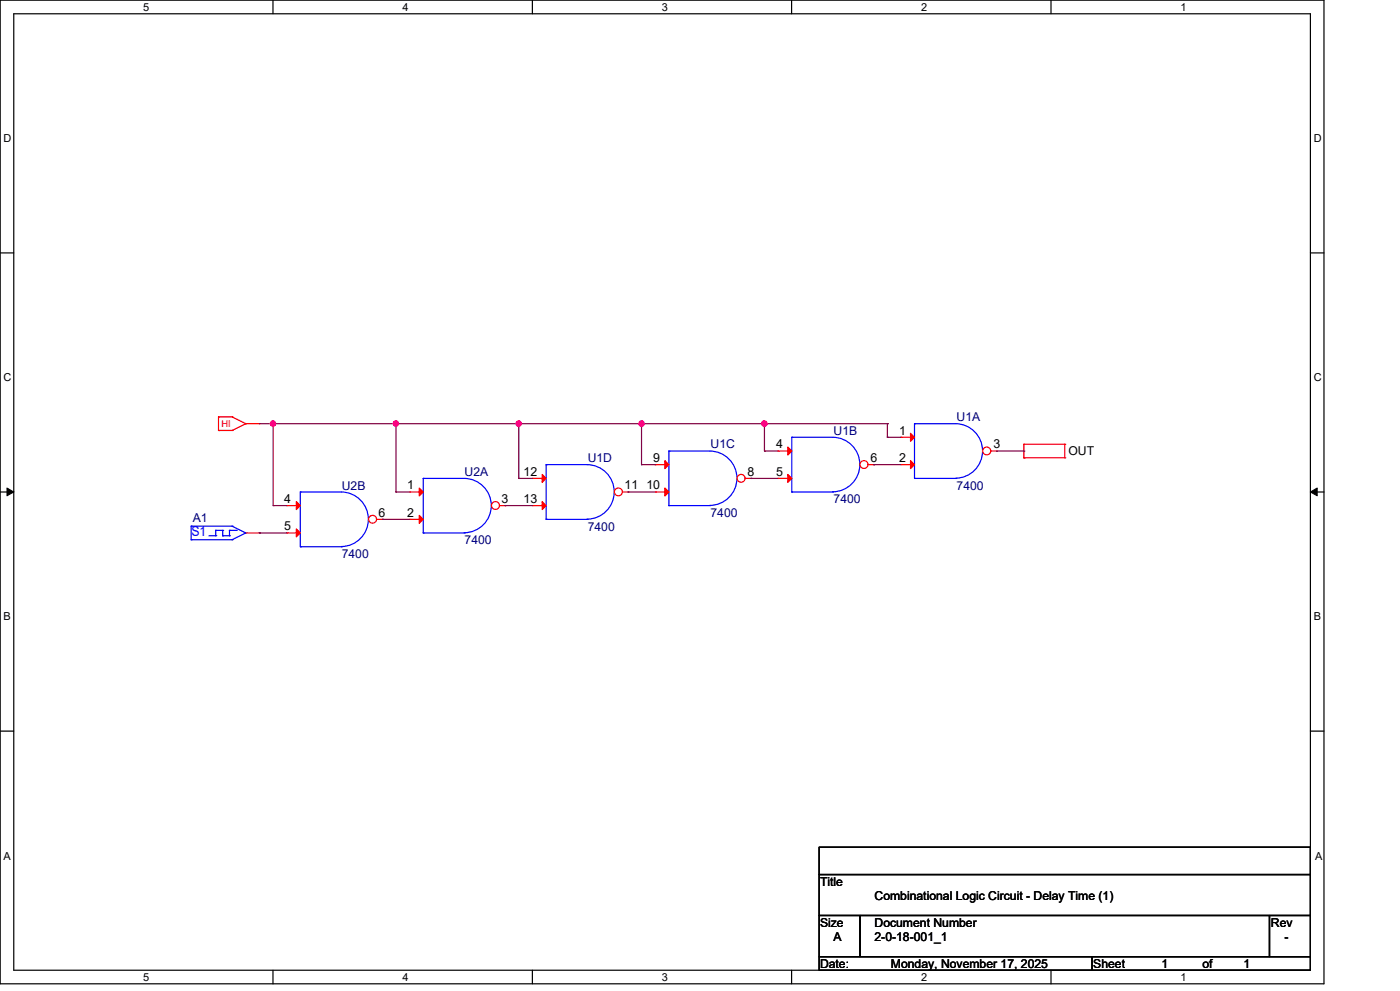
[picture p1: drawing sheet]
<svg xmlns="http://www.w3.org/2000/svg" width="297mm" height="210mm" viewBox="0 0 297 210" stroke-linecap="round" stroke-linejoin="round" font-family="sans-serif">
<g fill="none" stroke="#000" stroke-width=".25">
<path d="M0 0h280.6v208.4h-280.6zM2.9 2.9h274.8v202.6h-274.8zM57.8 0v2.9M112.8 0v2.9M167.8 0v2.9M222.7 0v2.9M0 53.6h2.9M277.7 53.6h2.9M0 104.2h2.9M277.7 104.2h2.9M0 154.9h2.9M277.7 154.9h2.9"/>
<path d="M173.6 179.4h104.1v5.8h-104.1zM173.6 185.2h104.1v8.7h-104.1zM173.6 193.9h8.7v8.7h-8.7zM182.3 193.9h86.7v8.7h-86.7zM269 193.9h8.7v8.7h-8.7zM57.8 205.5v2.9M112.8 205.5v2.9M167.8 205.5v2.9M173.6 202.6h57.8v2.9h-57.8zM222.7 205.5v2.9M231.4 202.6h46.3v2.9h-46.3z"/>
</g>
<path d="M1.5 103.4l1.4 .8-1.4 .8zM277.7 104.2l1.4-.8v1.6z" fill="#000" stroke="#000" stroke-width=".21"/>
<g fill="none" stroke="#f00" stroke-width=".25">
<path d="M46.3 88.3h.1M46.3 91.2h.1M46.3 91.2h2.9M46.3 88.3h2.9M46.3 88.3v2.9M49.2 88.3h.1M49.2 91.2h.1M49.2 88.3l2.9 1.4M52.1 89.7h.1M52.1 89.7l-2.9 1.5M52.1 89.7h2.9M55 89.7h.1"/>
<path d="M217 97h.1M217 94.1h.1M217 94.1h8.6M217 97h8.6M217 94.1v2.9M225.6 94.1h.1M225.6 97h.1M225.6 94.1v2.9M60.8 107.1h.1M60.8 112.9h.1M60.8 107.1h2.8M60.8 112.9h2.8"/>
</g>
<path d="M63.6 115.8h.1M63.6 104.2h8.8a5.8 5.8 0 0 1 5.7 5.8 5.8 5.8 0 0 1-5.7 5.8M63.6 104.2h.1M63.6 104.2v11.6M63.6 115.8h8.8M72.4 115.8h.1" fill="none" stroke="#00f" stroke-width=".25"/>
<g fill="#f00" stroke="#f00" stroke-width=".25">
<path d="M62.8 106.2l.8 .9-.8 .8z"/>
<path d="M62.8 112l.8 .9-.8 .8z"/>
</g>
<circle cx="79" cy="110" r=".84" fill="#fff" stroke="#f00" stroke-width=".25"/>
<path d="M79.8 110h1.2M81 110h.1M112.8 101.3h.1M112.8 107.1h.1M112.8 101.3h2.9M112.8 107.1h2.9" fill="none" stroke="#f00" stroke-width=".25"/>
<path d="M115.7 98.4h8.7a5.8 5.8 0 0 1 5.8 5.8 5.8 5.8 0 0 1-5.8 5.8M115.7 98.4h.1M115.7 98.4v11.6M115.7 110h.1M115.7 110h8.7M124.4 110h.1" fill="none" stroke="#00f" stroke-width=".25"/>
<g fill="#f00" stroke="#f00" stroke-width=".25">
<path d="M114.9 100.5l.8 .8-.8 .9z"/>
<path d="M114.9 106.2l.8 .9-.8 .8z"/>
</g>
<circle cx="131.1" cy="104.2" r=".84" fill="#fff" stroke="#f00" stroke-width=".25"/>
<path d="M164.9 95.5h.1M164.9 95.5h2.9M131.9 104.2h1.2M133.1 104.2h.1M164.9 101.3h.1M164.9 101.3h2.9" fill="none" stroke="#f00" stroke-width=".25"/>
<path d="M167.8 92.6h8.7a5.8 5.8 0 0 1 5.7 5.8 5.8 5.8 0 0 1-5.7 5.8M167.8 92.6h.1M167.8 92.6v11.6M167.8 104.2h.1M167.8 104.2h8.7M176.5 104.2h.1" fill="none" stroke="#00f" stroke-width=".25"/>
<g fill="#f00" stroke="#f00" stroke-width=".25">
<path d="M166.9 94.7l.9 .8-.9 .9z"/>
<path d="M166.9 100.5l.9 .8-.9 .9z"/>
</g>
<circle cx="183.1" cy="98.4" r=".84" fill="#fff" stroke="#f00" stroke-width=".25"/>
<path d="M184 98.4h1.1M185.1 98.4h.1M52.1 112.9h2.9M55 112.9h.1M86.8 104.2h.1M86.8 110h.1M86.8 104.2h2.9M86.8 110h2.9" fill="none" stroke="#f00" stroke-width=".25"/>
<g fill="none" stroke="#00f" stroke-width=".25">
<path d="M40.5 111.4h.1M40.5 114.3h.1M40.5 114.3h8.7M40.5 111.4h8.7M40.5 111.4v2.9M44.3 113.5h1.4M45.7 112.3h.1M45.7 113.5h.1M45.7 112.3v1.2M45.7 112.3h1.5M47.2 112.3h.1M47.2 113.5h.1"/>
<path d="M47.2 113.5h1.4M47.2 112.3v1.2M48.6 113.5h.1M48.6 112.3h.1M48.6 112.3h1.5M48.6 112.3v1.2M49.2 114.3h.1M49.2 111.4h.1M49.2 111.4l2.9 1.5M50.1 112.3h.1M52.1 112.9h.1M52.1 112.9l-2.9 1.4"/>
<path d="M89.7 112.9h.1M89.7 101.3h8.7a5.8 5.8 0 0 1 5.7 5.8 5.8 5.8 0 0 1-5.7 5.7M89.7 101.3h.1M89.7 101.3v11.6M89.7 112.9h8.7M98.4 112.9h.1"/>
</g>
<g fill="#f00" stroke="#f00" stroke-width=".25">
<path d="M88.8 103.4l.9 .8-.9 .9z"/>
<path d="M88.8 109.2l.9 .8-.9 .9z"/>
</g>
<circle cx="105" cy="107.1" r=".84" fill="#fff" stroke="#f00" stroke-width=".25"/>
<path d="M138.9 98.4h.1M138.9 98.4h2.8M105.9 107.1h1.1M107 107.1h.1M138.9 104.2h.1M138.9 104.2h2.8" fill="none" stroke="#f00" stroke-width=".25"/>
<path d="M141.7 95.5h8.7a5.8 5.8 0 0 1 5.8 5.8 5.8 5.8 0 0 1-5.8 5.7M141.7 95.5h.1M141.7 95.5v11.6M141.7 107.1h.1M141.7 107.1h8.7M150.4 107.1h.1" fill="none" stroke="#00f" stroke-width=".25"/>
<g fill="#f00" stroke="#f00" stroke-width=".25">
<path d="M140.9 97.6l.8 .8-.8 .9z"/>
<path d="M140.9 103.4l.8 .8-.8 .9z"/>
</g>
<circle cx="157.1" cy="101.3" r=".84" fill="#fff" stroke="#f00" stroke-width=".25"/>
<path d="M190.9 92.6h.1M190.9 98.4h.1M190.9 92.6h2.9M190.9 98.4h2.9M157.9 101.3h1.2M159.1 101.3h.1" fill="none" stroke="#f00" stroke-width=".25"/>
<path d="M193.8 89.7h8.7a5.8 5.8 0 0 1 5.7 5.8 5.8 5.8 0 0 1-5.7 5.8M193.8 89.7h.1M193.8 89.7v11.6M193.8 101.3h.1M193.8 101.3h8.7M202.5 101.3h.1" fill="none" stroke="#00f" stroke-width=".25"/>
<g fill="#f00" stroke="#f00" stroke-width=".25">
<path d="M193 91.8l.8 .8-.8 .9z"/>
<path d="M193 97.6l.8 .8-.8 .9z"/>
</g>
<circle cx="209.1" cy="95.5" r=".84" fill="#fff" stroke="#f00" stroke-width=".25"/>
<path d="M210 95.5h1.2M211.2 95.5h.1" fill="none" stroke="#f00" stroke-width=".25"/>
<g fill="none" stroke="#800040" stroke-width=".25">
<path d="M55 89.7h133.1M57.9 89.7h.1M57.9 89.7v17.4M83.9 89.7h.1M83.9 89.7v14.5M109.9 89.7h.1M109.9 89.7v11.6M136 98.4h.1M136 89.7h.1M136 98.4h2.9M136 89.7v8.7M162 95.5h.1"/>
<path d="M162 89.7h.1M162 95.5h2.9M162 89.7v5.8M185.1 98.4h.1M185.1 98.4h5.8M188.1 92.6h.1M188.1 89.7h.1M188.1 92.6h2.8M188.1 89.7v2.9M211.2 95.5h5.8M217 95.5h.1M55 112.9h.1"/>
<path d="M55 112.9h5.8M57.9 107.1h.1M57.9 107.1h2.9M81 110h.1M81 110h5.8M83.9 104.2h.1M83.9 104.2h2.9M107 107.1h.1M107 107.1h5.8M109.9 101.3h.1M109.9 101.3h2.9M133.1 104.2h.1"/>
<path d="M133.1 104.2h5.8M159.1 101.3h.1M159.1 101.3h5.8"/>
</g>
<g fill="#f0f" stroke="#f0f" stroke-width=".25">
<circle cx="135.9" cy="89.7" r=".56"/>
<circle cx="162" cy="89.7" r=".57"/>
<circle cx="109.9" cy="89.7" r=".56"/>
<circle cx="57.8" cy="89.7" r=".56"/>
<circle cx="83.9" cy="89.7" r=".56"/>
</g>
<text font-size="2.9" fill="#00f" x="40.6" y="113.5">S1</text>
<g font-size="2.6" fill="#000080">
<text x="202.7" y="89.2">U1A</text>
<text x="150.6" y="95">U1C</text>
<text x="176.7" y="92.1">U1B</text>
<text x="98.5" y="100.8">U2A</text>
<text x="124.5" y="97.9">U1D</text>
<text x="72.4" y="103.7">U2B</text>
<text x="176.7" y="106.6">7400</text>
<text x="202.7" y="103.7">7400</text>
<text x="40.8" y="110.7">A1</text>
<text x="124.5" y="112.4">7400</text>
<text x="150.6" y="109.5">7400</text>
<text x="72.4" y="118.2">7400</text>
<text x="98.5" y="115.3">7400</text>
</g>
<g font-size="2.6">
<text x="164.5" y="95">4</text>
<text x="190.5" y="92">1</text>
<text x="210.5" y="95">3</text>
<text x="111" y="100.8">12</text>
<text x="138.4" y="97.8">9</text>
<text x="158.4" y="100.8">8</text>
<text x="164.5" y="100.8">5</text>
<text x="184.5" y="97.8">6</text>
<text x="190.5" y="97.8">2</text>
<text x="226.4" y="96.5">OUT</text>
<text x="60.2" y="106.5">4</text>
<text x="86.3" y="103.6">1</text>
<text x="106.3" y="106.5">3</text>
<text x="111" y="106.5">13</text>
<text x="132.4" y="103.6">11</text>
<text x="137" y="103.6">10</text>
<text x="60.2" y="112.3">5</text>
<text x="80.2" y="109.4">6</text>
<text x="86.3" y="109.4">2</text>
<text x="173.8" y="187.7">Title</text>
<text x="185.3" y="190.6">Combinational Logic Circuit - Delay Time (1)</text>
<text x="173.8" y="196.3">Size</text>
<text x="185.3" y="196.3">Document Number</text>
<text x="269.3" y="196.3">Rev</text>
<text x="176.7" y="199.3">A</text>
<text x="185.3" y="199.3">2-0-18-001_1</text>
<text x="272.2" y="199.3">-</text>
<text x="173.8" y="205.1">Date:</text>
<text x="188.8" y="205.1">Monday, November 17, 2025</text>
<text x="231.7" y="205.1">Sheet</text>
<text x="246.2" y="205.1">1</text>
<text x="254.8" y="205.1">of</text>
<text x="263.5" y="205.1">1</text>
</g>
<g font-size="2.3">
<text x="30.4" y="2.2">5</text>
<text x="85.3" y="2.2">4</text>
<text x="140.3" y="2.2">3</text>
<text x="195.2" y="2.2">2</text>
<text x="250.2" y="2.2">1</text>
<text x=".8" y="30.1">D</text>
<text x="278.4" y="30.1">D</text>
<text x=".8" y="80.8">C</text>
<text x="278.4" y="80.8">C</text>
<text x=".8" y="131.4">B</text>
<text x="278.4" y="131.4">B</text>
<text x=".8" y="182.2">A</text>
<text x="278.7" y="182.2">A</text>
<text x="30.4" y="207.7">5</text>
<text x="85.3" y="207.7">4</text>
<text x="140.3" y="207.7">3</text>
<text x="195.2" y="207.7">2</text>
<text x="250.2" y="207.7">1</text>
</g>
<text font-size="2" fill="#f00" x="46.9" y="90.5">HI</text>
</svg>
